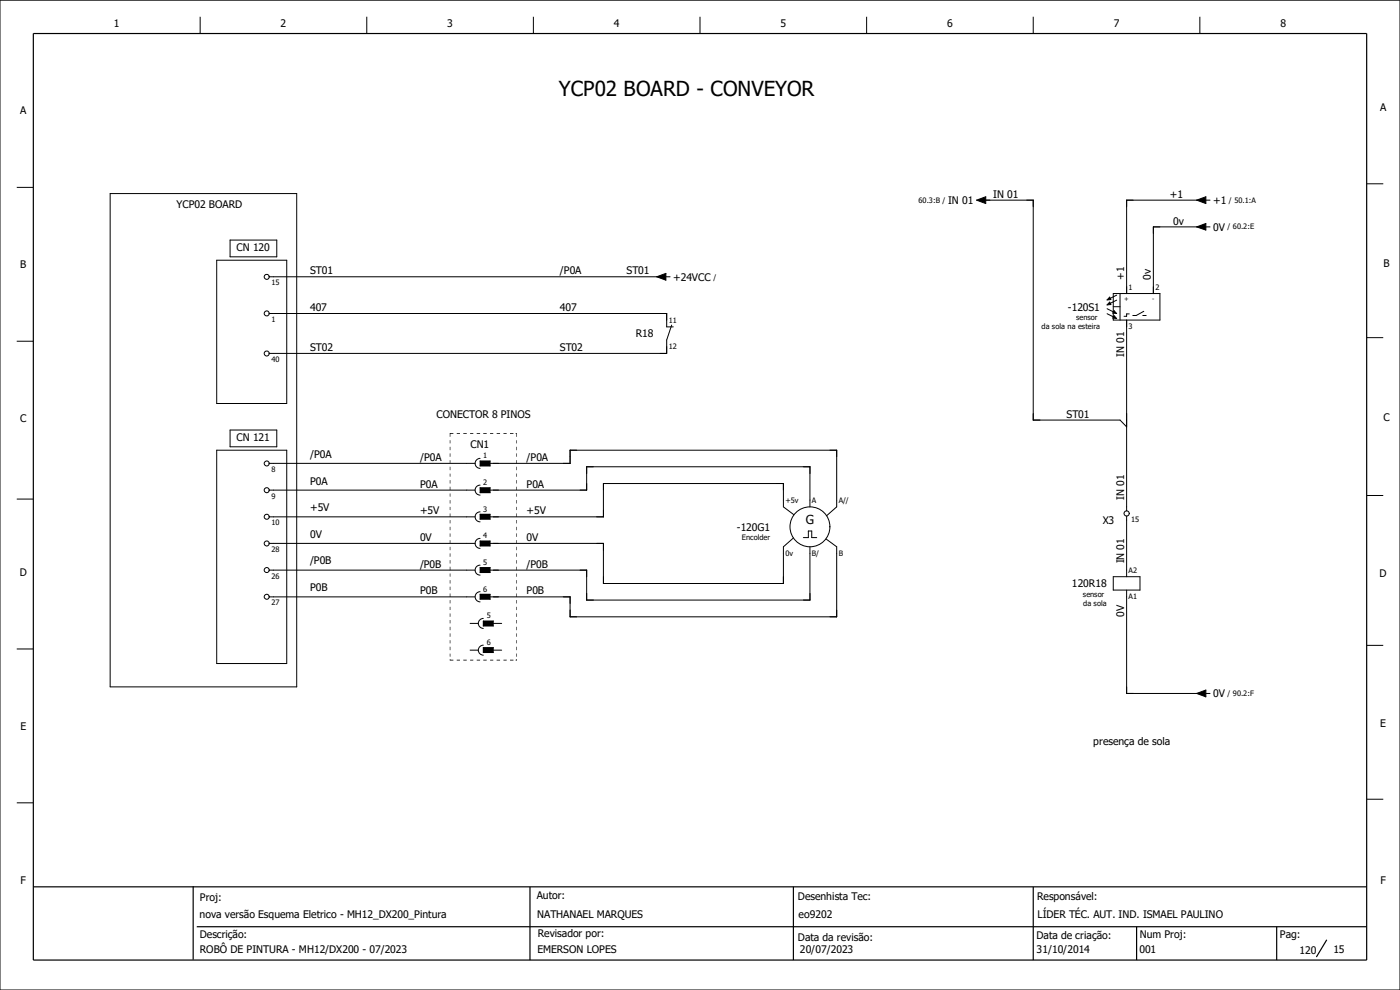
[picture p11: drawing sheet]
<svg xmlns="http://www.w3.org/2000/svg" width="297mm" height="210mm" viewBox="0 0 297 210" stroke-linecap="round" stroke-linejoin="round" font-family="sans-serif">
<path d="M210.1 -.1l-210.1 210.2M0 160.4l70.2 49.6M0 210v.1" fill="none" stroke="#fff" stroke-width=".21"/>
<path d="M7.1 7.1h282.8v196.6h-282.8zM7.1 188.1h282.8M41 188v15.6M41.7 196.6h248.2M112.4 188.1v15.6M168.3 188.1v15.6M219.2 188.1v15.6M241.1 196.6v7.1M270.8 196.6v7.1M281.4 199.4l-2.1 3.5" fill="none" stroke="#000" stroke-width=".25"/>
<g fill="none" stroke="#000" stroke-width=".21">
<path d="M0 0h297v210h-297zM42.5 3.6v3.5M77.8 3.6v3.5M113.2 3.6v3.5M148.5 3.6v3.5M183.9 3.6v3.5M219.2 3.6v3.5M254.6 3.6v3.5M3.6 39.8h3.5M289.9 39h3.6M23.4 41.1h39.5v104.6h-39.5zM46 55.2h14.8v30.4h-14.8z"/>
<path d="M48.8 50.9h9.9v3.6h-9.9zM57.1 58.7h83.6M139.3 58.7l2-.7v1.4zM141.3 58.7h.9M207.2 42.5l1.9-.8v1.5zM208.6 42.5h10.6v46.6h18.4l1.4 1.5M253.9 42.5l1.9-.8v1.5zM253.9 48.1l1.9-.7v1.4zM255.3 42.5h-16.3v19.8M255.3 48.1h-10.6v14.2M255.8 42.5h.9M255.8 48.1h.9"/>
<path d="M3.6 72.4h3.5M57.1 66.5h84.3v2.8h1.4M142.5 69l-1.1 3.1v2.9h-84.3M234.9 65.5l1.3 .7M234.9 66.5l1.3 .7M235.4 63l.3 .5-.8 .1zM235.4 64.1l.3 .5-.8 .1zM236.2 62.3h9.9v5.6h-9.9zM236.2 65.1h1.4M236.3 65.9l.6 .6-.8-.1zM236.3 67l.6 .6-.8-.1zM236.9 63.7l-1.4 .6"/>
<path d="M236.9 62.6l-1.4 .7M237.6 62.3v5.6M239 67.9v40.5M239.6 66.6h-.6v.5h-.5M242.4 66.9h.8M242.7 66l-1.7 .9h-.7M289.9 71.6h3.6M46 95.5h14.8v45.3h-14.8zM48.8 91.2h9.9v3.6h-9.9zM57.1 98.3h43.7M101.9 97.2a1.06 1.06 0 0 0-1.1 1.1 1.06 1.06 0 0 0 1.1 1.1M101.9 97.8h2.1v1h-2.1z"/>
<path d="M104 98.3h16.9v-2.8h56.6v12l-2.1 1.9M3.6 105.9h3.5M57.1 104h43.7M57.1 109.6h43.7M57.1 115.3h43.7M101.9 102.9a1.06 1.06 0 0 0-1.1 1.1 1.06 1.06 0 0 0 1.1 1M101.9 108.6a1.06 1.06 0 0 0-1.1 1 1.06 1.06 0 0 0 1.1 1.1M101.9 114.2a1.06 1.06 0 0 0-1.1 1.1 1.06 1.06 0 0 0 1.1 1M101.9 119.9a1.06 1.06 0 0 0-1.1 1 1.06 1.06 0 0 0 1.1 1.1M101.9 103.5h2.1v1h-2.1zM101.9 109.1h2.1v1.1h-2.1zM101.9 114.8h2.1v1h-2.1z"/>
<path d="M104 104h20.5v-5h47.3v8.5M168.3 114.1l-2.1 1.9v7.8h-38.2v-8.5h-24M168.4 109.2l-2.2-1.7v-4.9h-38.2v7h-24M170.4 114h1.1v-1.4h.7v1.4h1.1M171.8 116v11.3h-47.3v-6.4h-20.5M175.3 114.3l2.2 1.7v14.9h-56.6v-4.3h-16.9M239 109.5v12.8M289.9 105.1h3.6M3.6 137.7h3.5M57.1 126.6h43.7M57.1 120.9h43.7M99.7 132.2h1.8"/>
<path d="M99.7 137.9h1.8M101.9 125.5a1.08 1.08 0 0 0-1.1 1.1 1.08 1.08 0 0 0 1.1 1.1M101.9 120.4h2.1v1.1h-2.1zM101.9 126.1h2.1v1h-2.1zM102.5 131.2a1.06 1.06 0 0 0-1 1 1.06 1.06 0 0 0 1 1.1M102.5 136.9a1.06 1.06 0 0 0-1 1 1.06 1.06 0 0 0 1 1.1M102.5 131.7h2.1v1.1h-2.1zM102.5 137.4h2.1v1h-2.1zM104.6 132.2h1.8M104.6 137.9h1.8M236.2 122.3h5.7v2.9h-5.7zM239 125.2v21.9h16.3"/>
<path d="M289.9 136.9h3.6M253.9 147.1l1.9-.7v1.4zM255.8 147.1h.9M3.6 170.3h3.5M289.9 169.5h3.6"/>
<circle cx="56.6" cy="58.7" r=".53"/>
<circle cx="56.6" cy="75" r=".53"/>
<circle cx="56.6" cy="66.5" r=".53"/>
<circle cx="56.6" cy="98.3" r=".52"/>
<circle cx="56.6" cy="104" r=".53"/>
<circle cx="56.6" cy="109.6" r=".53"/>
<circle cx="56.6" cy="115.3" r=".53"/>
<circle cx="171.8" cy="111.8" r="4.2"/>
<circle cx="239" cy="108.9" r=".55"/>
<circle cx="56.6" cy="120.9" r=".53"/>
<circle cx="56.6" cy="126.6" r=".52"/>
</g>
<g fill="#000">
<path d="M139.3 58.7l2-.7v1.4zM207.2 42.5l1.9-.8v1.5zM253.9 42.5l1.9-.8v1.5zM253.9 48.1l1.9-.7v1.4zM235.4 63l.3 .5-.8 .1zM235.4 64.1l.3 .5-.8 .1zM236.3 65.9l.6 .6-.8-.1zM236.3 67l.6 .6-.8-.1zM101.9 97.8h2.1v1h-2.1zM109.4 91.9h.3l-.3 .1zM101.9 103.5h2.1v1h-2.1zM101.9 109.1h2.1v1.1h-2.1z"/>
<path d="M101.9 114.8h2.1v1h-2.1zM95.4 139.8h.1v.3zM101.9 120.4h2.1v1.1h-2.1zM101.9 126.1h2.1v1h-2.1zM102.5 131.7h2.1v1.1h-2.1zM102.5 137.4h2.1v1h-2.1zM109.6 139.8h.1l-.1 .3zM109.4 140h.3l-.3 .1zM253.9 147.1l1.9-.7v1.4z"/>
<path d="M95.5 91.9l-.1 .8h.1zM95.4 93.4v.7h.1v-.7zM95.4 94.8v.7h.1v-.7zM95.4 96.2v.7h.1v-.7z"/>
<path d="M95.4 97.6v.7h.1v-.7zM95.4 99v.7h.1v-.7zM95.4 100.5v.6h.1v-.6zM95.4 101.9v.7h.1v-.7z"/>
<path d="M95.5 91.9v.1h.7v-.1zM96.9 91.9v.1h.7v-.1zM98.3 91.9v.1h.7v-.1zM99.7 91.9v.1h.7v-.1zM101.1 91.9v.1h.8v-.1zM102.5 91.9v.1h.8v-.1zM104 91.9v.1h.6v-.1zM105.4 91.9v.1h.7v-.1zM106.8 91.9v.1h.7v-.1zM108.2 91.9v.1h.7v-.1z"/>
<path d="M109.6 91.9v.8h.1zM109.6 93.4v.7h.1v-.7zM109.6 94.8v.7h.1v-.7zM109.6 96.2v.7h.1v-.7z"/>
<path d="M109.6 97.6v.7h.1v-.7zM109.6 99v.7h.1v-.7zM109.6 100.5v.6h.1v-.6zM109.6 101.9v.7h.1v-.7z"/>
<path d="M95.4 103.3v.7h.1v-.7zM95.4 104.7v.7h.1v-.7zM95.4 106.1v.7h.1v-.7zM95.4 107.5v.7h.1v-.7z"/>
<path d="M95.4 108.9v.7h.1v-.7zM95.4 110.3v.7h.1v-.7zM95.4 111.8v.7h.1v-.7zM95.4 113.2v.7h.1v-.7z"/>
<path d="M95.4 114.6v.7h.1v-.7zM95.4 116v.7h.1v-.7zM95.4 117.4v.7h.1v-.7zM95.4 118.8v.7h.1v-.7z"/>
<path d="M109.6 103.3v.7h.1v-.7zM109.6 104.7v.7h.1v-.7zM109.6 106.1v.7h.1v-.7zM109.6 107.5v.7h.1v-.7z"/>
<path d="M109.6 108.9v.7h.1v-.7zM109.6 110.3v.7h.1v-.7zM109.6 111.8v.7h.1v-.7zM109.6 113.2v.7h.1v-.7z"/>
<path d="M109.6 114.6v.7h.1v-.7zM109.6 116v.7h.1v-.7zM109.6 117.4v.7h.1v-.7zM109.6 118.8v.7h.1v-.7z"/>
<path d="M95.4 120.2v.7h.1v-.7zM95.4 121.7v.6h.1v-.6zM95.4 123.1v.7h.1v-.7zM95.4 124.5v.7h.1v-.7z"/>
<path d="M95.4 125.9v.7h.1v-.7zM95.4 127.3v.7h.1v-.7zM95.4 128.7v.7h.1v-.7zM95.4 130.1v.8h.1v-.8z"/>
<path d="M95.4 131.5v.7h.1v-.7zM95.4 133v.7h.1v-.7zM95.4 134.4v.7h.1v-.7zM95.4 135.8v.7h.1v-.7zM95.4 137.2v.7h.1v-.7zM95.4 138.6v.7h.1v-.7z"/>
<path d="M109.6 120.2v.7h.1v-.7zM109.6 121.7v.6h.1v-.6zM109.6 123.1v.7h.1v-.7zM109.6 124.5v.7h.1v-.7z"/>
<path d="M109.6 125.9v.7h.1v-.7zM109.6 127.3v.7h.1v-.7zM109.6 128.7v.7h.1v-.7zM109.6 130.1v.8h.1v-.8z"/>
<path d="M109.6 131.5v.7h.1v-.7zM109.6 133v.7h.1v-.7zM109.6 134.4v.7h.1v-.7zM109.6 135.8v.7h.1v-.7zM109.6 137.2v.7h.1v-.7zM109.6 138.6v.7h.1v-.7z"/>
<path d="M95.5 140v.1h.7v-.1zM96.9 140v.1h.7v-.1zM98.3 140v.1h.7v-.1zM99.7 140v.1h.7v-.1zM101.1 140v.1h.8v-.1zM102.5 140v.1h.8v-.1zM104 140v.1h.6v-.1zM105.4 140v.1h.7v-.1zM106.8 140v.1h.7v-.1zM108.2 140v.1h.7v-.1z"/>
</g>
<text font-size="4.4" x="118.5" y="20.4">YCP02 BOARD - CONVEYOR</text>
<text font-size="2.6" x="170.9" y="111.2">G</text>
<g font-size="2.2">
<text x="24.2" y="5.8">1</text>
<text x="59.5" y="5.8">2</text>
<text x="94.9" y="5.8">3</text>
<text x="130.2" y="5.8">4</text>
<text x="165.6" y="5.8">5</text>
<text x="201" y="5.8">6</text>
<text x="236.3" y="5.8">7</text>
<text x="271.6" y="5.8">8</text>
<text x="292.8" y="23.5">A</text>
<text x="4.3" y="24.3">A</text>
<text x="210.7" y="42">IN 01</text>
<text x="248.2" y="42">+1</text>
<text x="37.5" y="44.1">YCP02 BOARD</text>
<text x="201.2" y="43.3">IN 01</text>
<text x="248.9" y="47.6">0v</text>
<text x="257.4" y="43.3">+1</text>
<text x="50.2" y="53.3">CN 120</text>
<text x="257.4" y="48.9">0V</text>
<text x="4.3" y="56.9">B</text>
<text x="65.8" y="58.2">ST01</text>
<text x="118.8" y="58.2">/P0A</text>
<text x="132.9" y="58.2">ST01</text>
<text x="142.8" y="59.6">+24VCC</text>
<text x="238.5" y="59.4" transform="rotate(-90 238.5 59.4)">+1</text>
<text x="244.2" y="59.4" transform="rotate(-90 244.2 59.4)">0v</text>
<text x="293.5" y="56.7">B</text>
<text x="65.8" y="66">407</text>
<text x="118.8" y="66">407</text>
<text x="226.6" y="65.9">-120S1</text>
<text x="134.9" y="71.6">R18</text>
<text x="65.8" y="74.5">ST02</text>
<text x="118.8" y="74.5">ST02</text>
<text x="238.5" y="75.6" transform="rotate(-90 238.5 75.6)">IN 01</text>
<text x="4.3" y="89.5">C</text>
<text x="92.6" y="88.6">CONECTOR 8 PINOS</text>
<text x="226.3" y="88.6">ST01</text>
<text x="293.5" y="89.2">C</text>
<text x="50.2" y="93.6">CN 121</text>
<text x="99.8" y="95">CN1</text>
<text x="65.8" y="97.1">/P0A</text>
<text x="89.1" y="97.8">/P0A</text>
<text x="111.7" y="97.8">/P0A</text>
<text x="65.8" y="102.8">P0A</text>
<text x="89.1" y="103.5">P0A</text>
<text x="111.7" y="103.5">P0A</text>
<text x="238.5" y="106" transform="rotate(-90 238.5 106)">IN 01</text>
<text x="65.8" y="108.4">+5V</text>
<text x="89.1" y="109.1">+5V</text>
<text x="111.7" y="109.1">+5V</text>
<text x="156.3" y="112.6">-120G1</text>
<text x="233.9" y="111.3">X3</text>
<text x="65.8" y="114.1">0V</text>
<text x="65.8" y="119.7">/P0B</text>
<text x="89.1" y="114.8">0V</text>
<text x="111.7" y="114.8">0V</text>
<text x="238.5" y="119.5" transform="rotate(-90 238.5 119.5)">IN 01</text>
<text x="4.2" y="122.2">D</text>
<text x="65.8" y="125.4">P0B</text>
<text x="89.1" y="120.4">/P0B</text>
<text x="111.7" y="120.4">/P0B</text>
<text x="227.4" y="124.6">120R18</text>
<text x="292.7" y="122.5">D</text>
<text x="89.1" y="126.1">P0B</text>
<text x="111.7" y="126.1">P0B</text>
<text x="238.5" y="130.8" transform="rotate(-90 238.5 130.8)">0V</text>
<text x="257.4" y="148">0V</text>
<text x="4.3" y="154.9">E</text>
<text x="292.8" y="154.3">E</text>
<text x="231.9" y="157.9">presença de sola</text>
<text x="4.4" y="187.5">F</text>
<text x="42.4" y="191.2">Proj:</text>
<text x="113.9" y="190.8">Autor:</text>
<text x="169.3" y="191">Desenhista Tec:</text>
<text x="220" y="190.9">Responsável:</text>
<text x="292.9" y="187.5">F</text>
<text x="42.3" y="194.7">nova versão Esquema Eletrico - MH12_DX200_Pintura</text>
<text x="114" y="194.8">NATHANAEL MARQUES</text>
<text x="169.4" y="194.8">eo9202</text>
<text x="220.1" y="194.8">LÍDER TÉC. AUT. IND. ISMAEL PAULINO</text>
<text x="42.4" y="202.1">ROBÔ DE PINTURA - MH12/DX200 - 07/2023</text>
<text x="42.4" y="198.9">Descrição:</text>
<text x="114" y="202.1">EMERSON LOPES</text>
<text x="114.1" y="198.8">Revisador por:</text>
<text x="169.3" y="199.5">Data da revisão:</text>
<text x="169.7" y="202.2">20/07/2023</text>
<text x="219.9" y="199.1">Data de criação:</text>
<text x="219.9" y="202.2">31/10/2014</text>
<text x="241.7" y="202.2">001</text>
<text x="241.9" y="198.9">Num Proj:</text>
<text x="271.5" y="198.9">Pag:</text>
<text x="275.7" y="202.3">120</text>
<text x="282.9" y="202.2">15</text>
</g>
<g font-size="1.6">
<text x="194.9" y="43">60.3:B /</text>
<text x="260.7" y="43">/ 50.1:A</text>
<text x="260.4" y="48.7">/ 60.2:E</text>
<text x="151.3" y="59.3">/</text>
<text x="57.6" y="60.5">15</text>
<text x="239.4" y="61.5">1</text>
<text x="245.1" y="61.5">2</text>
<text x="57.6" y="68.3">1</text>
<text x="141.9" y="68.5">11</text>
<text x="221" y="69.8">da sola na esteira</text>
<text x="228.3" y="67.9">sensor</text>
<text x="239.4" y="69.8">3</text>
<text x="57.6" y="76.8">40</text>
<text x="141.9" y="74.1">12</text>
<text x="57.6" y="100.1">8</text>
<text x="102.5" y="97.2">1</text>
<text x="57.6" y="105.8">9</text>
<text x="102.5" y="102.9">2</text>
<text x="166.6" y="106.7">+5v</text>
<text x="172.3" y="106.7">A</text>
<text x="177.9" y="106.7">A//</text>
<text x="57.6" y="111.5">10</text>
<text x="102.5" y="108.5">3</text>
<text x="240" y="110.7">15</text>
<text x="57.6" y="117.1">28</text>
<text x="102.5" y="114.2">4</text>
<text x="102.5" y="119.8">5</text>
<text x="157.4" y="114.6">Encolder</text>
<text x="166.6" y="117.9">0v</text>
<text x="172.3" y="117.9">B/</text>
<text x="177.9" y="117.9">B</text>
<text x="57.6" y="122.8">26</text>
<text x="102.5" y="125.5">6</text>
<text x="239.4" y="121.6">A2</text>
<text x="57.6" y="128.4">27</text>
<text x="103.3" y="131.2">5</text>
<text x="229.7" y="126.6">sensor</text>
<text x="229.8" y="128.6">da sola</text>
<text x="239.4" y="127.1">A1</text>
<text x="103.3" y="136.8">6</text>
<text x="260.4" y="147.7">/ 90.2:F</text>
</g>
<g font-size="1.3">
<text x="238.5" y="63.8">+</text>
<text x="244.4" y="63.8">-</text>
</g>
</svg>
